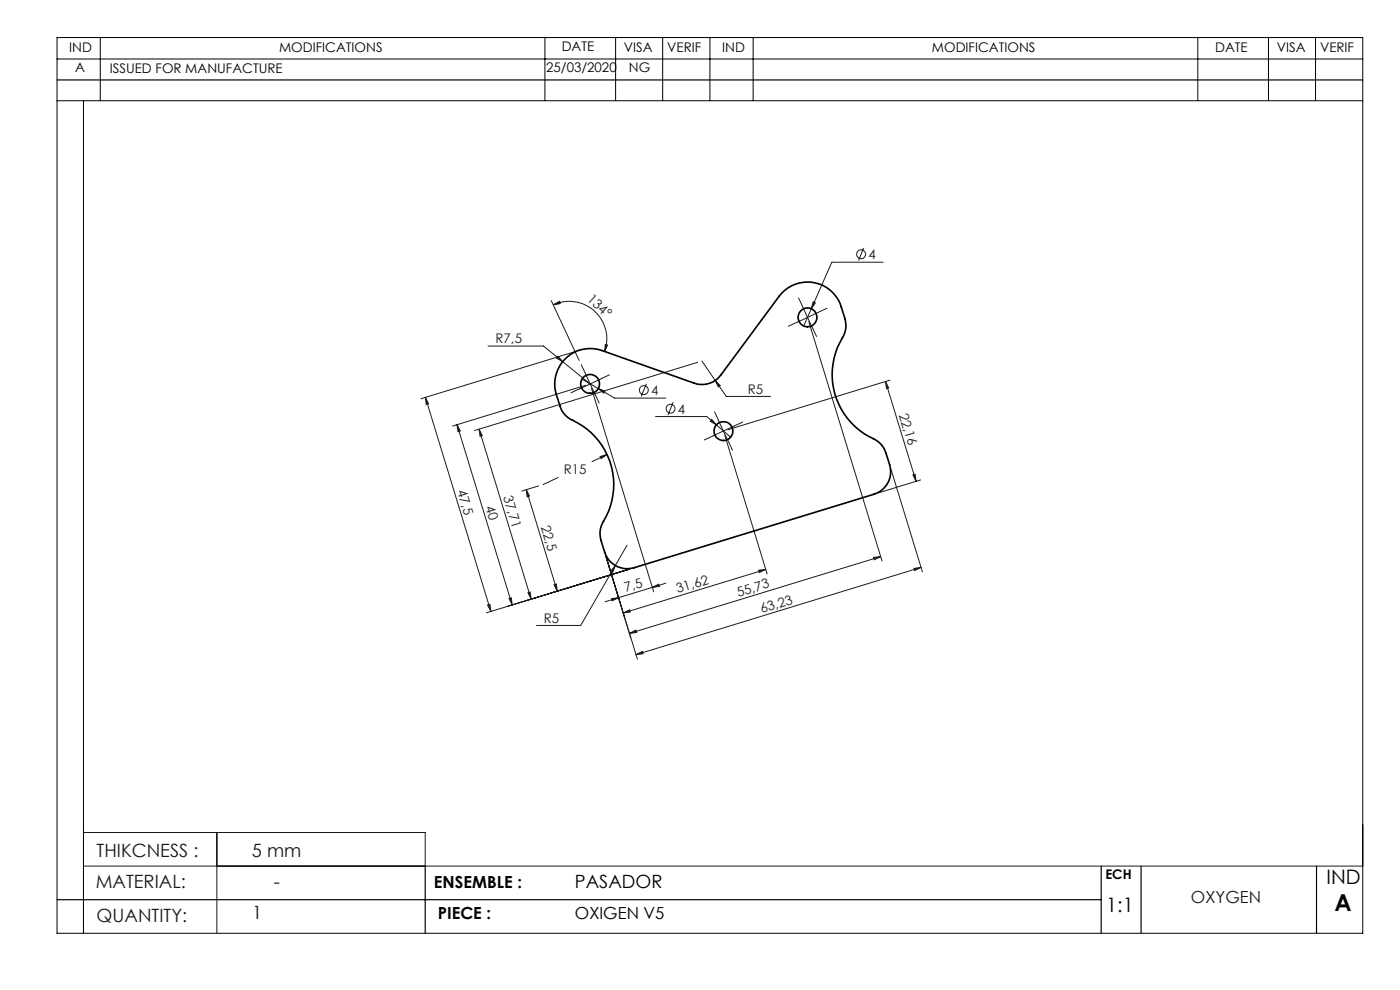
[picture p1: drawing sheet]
<svg xmlns="http://www.w3.org/2000/svg" width="297mm" height="210mm" viewBox="0 0 297 210" stroke-linecap="round" stroke-linejoin="round" font-family="sans-serif">
<g fill="none" stroke="#191924" stroke-width=".21">
<path d="M183.2 52.6l-1.1 2.7M187.4 55.6h-10.9l-4.4 9.9M103.5 73.4h11.8l4.1 3.3M116.9 63.8l6 12.7M117.4 64.7l1.3-.8 .2 .5zM117.4 64.7a8 8 0 0 1 8.7 1.3 8 8 0 0 1 2.2 8.6M118.4 75.6l1 1.1-1.4-.8zM119.4 76.7l5.8 4.7M122.1 74.6l-32.8 10M124.1 79.2l1.1 2.2M128.4 73.1l.5 .1-.6 1.4zM148 76.9l-47.3 14.4"/>
<path d="M148.9 76.6l2.8 4.1M170.3 65l2.1 4.6M171.6 68.3l15.5 50.7M172.1 65.5l-1.6 3.6M172.5 64l.5 .2-.9 1.3zM173.6 66.3l-4.5 2.1M90.2 84.3l13.9 45.4M90.2 84.3l.7 1.3-.5 .2zM96.9 90.1l11.8 38.2M96.9 90.1l.7 1.3-.4 .2zM101.6 91l11.1 36.1M101.6 91l.7 1.4-.5 .2z"/>
<path d="M123.5 80.4l6.9 4h10.9M124.2 81.7l-28.2 8.7M125.2 81.4l-2.3 1.1M125.2 81.4l1.1 2.3M125.5 82.4l13.2 43.1M126.9 82.4l1.4 .6-.2 .4zM127.3 96.8l1.5-.4-1.3 .9zM127.5 80.4l-2.3 1M128.8 96.4l-3.2 1.5M137.1 81.4l-1.1 2.7M139.1 88.4h10.8l2.1 1.7M142.8 85.3l-1.1 2.7"/>
<path d="M151 89l1 1.1-1.3-.7zM151.7 80.7l1.1 1.1-.4 .3zM151.7 80.7l2.4 3.4h9.4M152 90.1l3 2.6M152.4 89.2l2.1 4.5M153.8 92.4l8.9 29.3M155.8 90.4l-4.6 2.1M187.9 80.9l.6 1.4-.4 .1zM187.9 80.9l6.4 21.2M188.8 80.6l-34.4 10.5M189 99.5l6.7 21.8M111.7 103.9l6.5 21.5"/>
<path d="M111.7 103.9l.6 1.3-.5 .2zM114.3 103.1l-3.6 1.1M118.4 101.3l-3.2 1.5M128.6 118l6.6 21.8M130.5 120l-.5 1.4-.4-.3zM133 115.6l-9.8 17.1h-9.4M185.3 118.2l1.5-.1-1.3 .6zM186.8 118.1l-53.3 16.3M193.7 100.7l.4-.1 .2 1.5zM195.3 101.8l-9 2.8M103.4 128.3l.5-.1 .2 1.5zM108 127l.5-.2 .2 1.5z"/>
<path d="M112 125.7l.5-.1 .2 1.5zM117.5 124l.5-.1 .2 1.5zM129.7 127l1.5-.2-1.3 .7zM132.2 130l1.4-.6 .1 .4zM133.5 134.4l1.4-.7 .1 .5zM133.6 120.7l-30.4 9.3M134.9 138.9l1.4-.7 .1 .5zM138.4 124.6l1.3-.7 .2 .5zM141.3 123.7l-13 4M160.9 121l1.6-.2-1.4 .7zM162.5 120.8l-30.3 9.2M193.9 120.6l1.5-.2-1.4 .6z"/>
<path d="M195.4 120.4l-60.5 18.5M17.7 176.6h72.5v7.1M46 176.6v21.4M17.7 183.7h271.4"/>
<circle cx="182.7" cy="53.9" r=".95"/>
<circle cx="136.6" cy="82.7" r=".95"/>
<circle cx="142.3" cy="86.7" r=".94"/>
</g>
<path d="M124.1 79.2l-.8-1.9M169.1 68.4l-1.8 .8M170.3 65l-.9-1.8M172.4 69.6l.8 1.8M173.6 66.2l1.8-.8M122.9 82.5l-1.8 .8M126.3 83.7l.8 1.8M127.5 80.4l1.8-.9M151.2 92.5l-1.8 .8M152.4 89.2l-.8-1.9M154.5 93.7l.9 1.8M155.8 90.4l1.8-.9" fill="none" stroke="#191924" stroke-width=".21" stroke-dasharray="15.2 1.3 1.3 1.3"/>
<g fill="none" stroke="#000" stroke-width=".21">
<path d="M12.1 12.5h277M12.1 8h277v190h-277zM21.3 8v13.3M115.6 8v13.3M130.6 8v13.3M140.6 8v13.3M150.6 8v13.3M159.8 8v13.3M254.1 8v13.3M269.1 8v13.3M279.1 8v13.3M12.1 21.4h277"/>
<path d="M17.7 21.4v176.6"/>
</g>
<path d="M12.1 17h277M12.1 190.8h221.5M90.2 183.7v14.3M233.6 183.7v14.3M242.1 183.7v14.3M279.3 183.7v14.3" fill="none" stroke="#000" stroke-width=".25"/>
<g fill="#191924">
<path d="M103.4 128.3l.5-.1 .2 1.5zM90.2 84.3l.7 1.3-.5 .2zM108 127l.5-.2 .2 1.5zM96.9 90.1l.7 1.3-.4 .2zM117.5 124l.5-.1 .2 1.5zM111.7 103.9l.6 1.3-.5 .2zM112 125.7l.5-.1 .2 1.5zM101.6 91l.7 1.4-.5 .2z"/>
<path d="M128.4 73.1l.5 .1-.6 1.4zM117.4 64.7l1.3-.8 .2 .5z"/>
<path d="M118.4 75.6l-.4 .3 1.4 .8zM127.3 96.8l.2 .5 1.3-.9zM130.5 120l-.9 1.1 .4 .3zM126.9 82.4l1.2 1 .2-.4zM151 89l-.3 .4 1.3 .7zM172.5 64l-.4 1.5 .9-1.3zM151.7 80.7l.7 1.4 .4-.3z"/>
<path d="M134.9 138.9l1.4-.7 .1 .5zM193.9 120.6l1.5-.2-1.4 .6z"/>
<path d="M129.7 127l1.5-.2-1.3 .7zM138.4 124.6l1.3-.7 .2 .5zM132.2 130l1.4-.6 .1 .4zM160.9 121l1.6-.2-1.4 .7zM133.5 134.4l1.4-.7 .1 .5zM185.3 118.2l1.5-.1-1.3 .6z"/>
<path d="M187.9 80.9l.6 1.4-.4 .1zM193.7 100.7l.4-.1 .2 1.5z"/>
</g>
<g fill="none" stroke="#000" stroke-width=".35">
<path d="M119.7 76.3a7.5 7.5 0 0 1 8-1.9l19.5 6.9a4.9 4.9 0 0 0 5.7-1.8l12.4-16.6a7.5 7.5 0 0 1 7.3-3 7.5 7.5 0 0 1 5.9 5.2 11 11 0 0 1 1 4l-.3 1.6a15.9 15.9 0 0 0-1.8 13.7 15.3 15.3 0 0 0 8.3 8.9l.9 .6 .7 .8a11.5 11.5 0 0 1 1.4 3.9 5 5 0 0 1-3.3 6.2l-50.9 15.6a5 5 0 0 1-6.2-3.3 11 11 0 0 1-1-4l.3-1.6a15.9 15.9 0 0 0 1.8-13.7 15.3 15.3 0 0 0-8.4-8.9l-.8-.6-.7-.8a11.5 11.5 0 0 1-1.5-3.9 7.5 7.5 0 0 1 1.7-7.3z"/>
<circle cx="171.3" cy="67.3" r="1.99"/>
<circle cx="125.2" cy="81.4" r="2"/>
<circle cx="153.5" cy="91.4" r="1.99"/>
</g>
<text font-size="4.9" x="283.1" y="193.3">A</text>
<g font-size="4.2">
<text x="281.4" y="187.6">IND</text>
<text x="234.7" y="193.4">1:1</text>
</g>
<g font-size="3.9" fill="#191924">
<text x="20.5" y="181.8">THIKCNESS :</text>
<text x="53.5" y="181.8">5 mm</text>
<text x="20.3" y="188.3">MATERIAL:</text>
<text x="58.1" y="188.4">-</text>
<text x="20.5" y="195.5">QUANTITY:</text>
<text x="53.5" y="195">1</text>
</g>
<text font-size="3.9" x="122" y="188.4">PASADOR</text>
<g font-size="3.5">
<text x="92.1" y="188.4">ENSEMBLE :</text>
<text x="92.9" y="195">PIECE :</text>
<text x="122" y="195">OXIGEN V5</text>
</g>
<text font-size="3.5" fill="#191924" x="252.7" y="191.5">OXYGEN</text>
<g font-size="2.8">
<text x="14.7" y="11">IND</text>
<text x="59.2" y="11">MODIFICATIONS</text>
<text x="119.2" y="10.9">DATE</text>
<text x="132.4" y="11">VISA</text>
<text x="141.5" y="11">VERIF</text>
<text x="153.2" y="11">IND</text>
<text x="197.7" y="11">MODIFICATIONS</text>
<text x="257.8" y="11">DATE</text>
<text x="270.9" y="11">VISA</text>
<text x="280" y="11.1">VERIF</text>
<text x="16" y="15.3">A</text>
<text x="23.3" y="15.5">ISSUED FOR MANUFACTURE</text>
<text x="115.9" y="15.3">25/03/2020</text>
<text x="133.4" y="15.3">NG</text>
<text x="234.5" y="186.5">ECH</text>
</g>
<g font-size="2.8" fill="#191924">
<text x="184.2" y="55">4</text>
<text x="124.4" y="63.6" transform="rotate(42 124.4 63.6)">134°</text>
<text x="105.1" y="72.8">R7,5</text>
<text x="138.2" y="83.8">4</text>
<text x="158.7" y="83.5">R5</text>
<text x="143.8" y="87.7">4</text>
<text x="190.7" y="88" transform="rotate(73 190.7 88)">22,16</text>
<text x="119.6" y="100.7">R15</text>
<text x="97" y="104.2" transform="rotate(73 97 104.2)">47,5</text>
<text x="103" y="107.5" transform="rotate(73 103 107.5)">40</text>
<text x="106.7" y="105.5" transform="rotate(73 106.7 105.5)">37,71</text>
<text x="114.7" y="111.8" transform="rotate(73 114.7 111.8)">22,5</text>
<text x="132.8" y="125.7" transform="rotate(-17 132.8 125.7)">7,5</text>
<text x="143.8" y="125.8" transform="rotate(-17 143.8 125.8)">31,62</text>
<text x="156.7" y="126.6" transform="rotate(-17 156.7 126.6)">55,73</text>
<text x="161.6" y="130" transform="rotate(-17 161.6 130)">63,23</text>
<text x="115.4" y="132.1">R5</text>
</g>
</svg>
